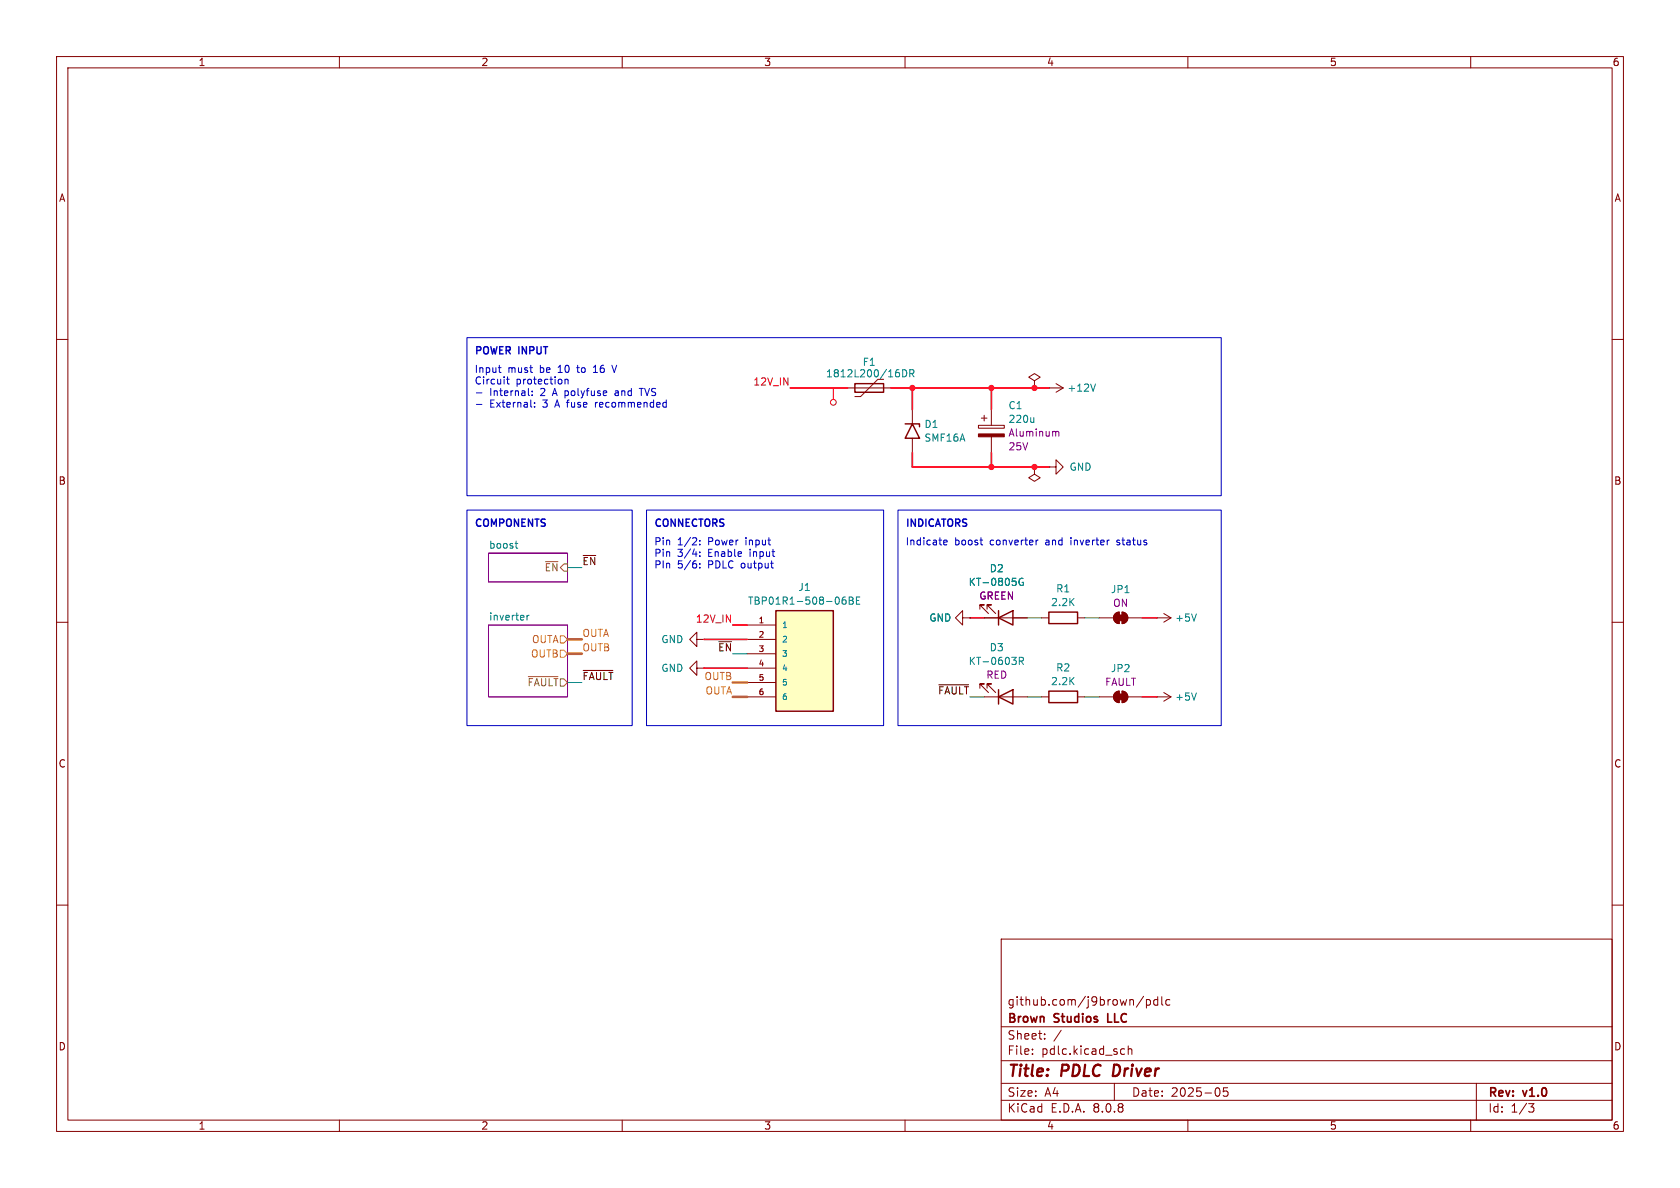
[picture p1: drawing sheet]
<svg xmlns="http://www.w3.org/2000/svg" width="297mm" height="210mm" viewBox="0 0 297 210" stroke-linecap="round" stroke-linejoin="round" font-family="sans-serif">
<g fill="none" stroke="#840000" stroke-width=".18">
<path d="M10 10h277v190h-277zM12 12h273v186h-273zM60 10v2M110 10v2M160 10v2M210 10v2M260 10v2M10 60h2M285 60h2M10 110h2M123.2 118.1v-1.3l-1.3 1.3 1.3 1.3v-1.3h1.3M124.5 118.1h.1"/>
<path d="M285 110h2M10 160h2M177 166h108v32h-108zM202.2 176.1l-1.3 2M202.7 176.7v1.5M202.7 176.8l.4-.1 .3 .3v.4l-.2 .2h-.5M204.7 176.8l-.5-.1-.2 .3v.4l.1 .2h.6M204.7 176.2v1.5M205.4 176.2v1.3l.2 .2M206.8 176.8l-.4-.1-.3 .3v.4l.1 .2h.6M285 160h2M60 198v2"/>
<path d="M110 198v2M160 198v2M177 194.5h108M177 191.5h108M177 187.5h108M177 181.5h108M182.5 186.3v.1M182.5 185.5v.1M184.7 183.6v.1M184.7 182.8v.1M187.6 182.1l-1.3 2M197 191.5v3"/>
<path d="M198.2 186.3h.6M198.2 185.5h.6M199.5 185.5l.2-.1 .3 .1 .1 .9M199.5 184.9v1.5M210 198v2M215.3 192.3a.94 .94 0 0 1 0 1.5M217 192.3h-.7l-.1 .7 .3-.1h.5l.1 .3-.1 .5-.2 .1-.6-.1M260 198v2M261 191.5v6.5M270.2 195.1h1l-.5 .6 .4 .1 .1 .5-.3 .3h-.4"/>
</g>
<path d="M197 188.2l-.3 2h.5" fill="none" stroke="#840000" stroke-width=".4"/>
<path d="M195.8 179.2v1.5h.8" fill="none" stroke="#840000" stroke-width=".3"/>
<path d="M86.4 97.8h13.9v5.1h-13.9zM86.4 110.5h13.9v12.7h-13.9z" fill="none" stroke="#840084" stroke-width=".18"/>
<path d="M96.4 99.3h2.2M93.4 119.6h5.2" fill="none" stroke="#848400" stroke-width=".18"/>
<path d="M99.1 112.4h.6l.6 .6-.6 .7h-.6zM99.1 114.9h.6l.6 .7-.6 .6h-.6z" fill="none" stroke="#dd8500" stroke-width=".18"/>
<path d="M91.1 96.1h.4M91.2 96.7l.3 .2M93.2 108.8v.8M93.5 108.8l-.3 .2" fill="none" stroke="#008484" stroke-width=".18"/>
<path d="M137.2 108h10.1v17.7h-10.1z" fill="#ffffc2"/>
<path d="M151.1 67.8h5.1v1.5h-5.1zM160 74.9h2.6v.5M161.3 74.9l1.3 2.6h-2.6zM137.2 108h10.1v17.7h-10.1zM176.5 109.2l2.6-1.2v2.5zM176.5 108v2.5M185.4 108.2h5.1v2h-5.1zM176.5 123.2l2.6-1.3v2.6zM176.5 121.9v2.6M185.4 122.2h5.1v2h-5.1z" fill="none" stroke="#840000" stroke-width=".25"/>
<g fill="none" stroke="#840000" stroke-width=".18">
<path d="M149.9 68.6h7.6M156.2 67.1h-1l-3.1 3h-1M161.3 72.4v2.5M161.3 77.5v2.5M173 75.2h4.5v.5h-4.5zM173.5 73.9h1M174 73.4v1M175.3 72.4v2.8M175.3 77.2v2.8M182.9 67.3l1-.6-1-.7-1 .7 1 .6v1.3M182.9 68.6h.1M185.4 68.6h.1"/>
<path d="M185.4 68.6h2.6M186.7 67.8l1.3 .8M188 68.6l-1.3 .7M182.9 82.6v1.2l1 .7-1 .6-1-.6 1-.7M182.9 82.6h.1M185.4 82.6h1.3v-1.3l1.3 1.3-1.3 1.2v-1.2M185.4 82.6h.1M123.2 113v-1.2l-1.3 1.2 1.3 1.3v-1.3h1.3M124.5 113h.1M132.1 110.5h5.1M132.1 113h5.1M132.1 115.6h5.1"/>
<path d="M132.1 118.1h5.1M170.2 109.2v1.3l-1.3-1.3 1.3-1.2v1.2h1.2M171.4 109.2h.1M173.2 107.7v-.8h.8h-.8l1.6 1.6M174 109.2h7.6M174.5 107.7v-.8h.8h-.8l1.5 1.6M184.1 109.2h1.3M190.5 109.2h1.3M194.3 109.2h2.5M197.1 108.5l.8-.3v2a1.02 1.02 0 0 1-1-.6 1.02 1.02 0 0 1 .2-1.1zM198.4 108.2a1.02 1.02 0 0 1 1 1 1.02 1.02 0 0 1-1 1zM199.4 109.2h2.5"/>
<path d="M204.5 109.2h.1M204.5 109.2h2.5M205.7 108.5l1.3 .7M207 109.2l-1.3 .8M132.1 120.7h5.1M132.1 123.2h5.1M173.2 121.7v-.8h.8h-.8l1.6 1.5M174 123.2h7.6M174.5 121.7v-.8h.8h-.8l1.5 1.5M184.1 123.2h1.3M190.5 123.2h1.3M194.3 123.2h2.5"/>
<path d="M197.1 122.5l.8-.3v2a1.02 1.02 0 0 1-1-.6 1.02 1.02 0 0 1 .2-1.1zM198.4 122.2a1.02 1.02 0 0 1 1 1 1.02 1.02 0 0 1-1 1zM199.4 123.2h2.5M204.5 123.2h.1M204.5 123.2h2.5M205.7 122.4l1.3 .8M207 123.2l-1.3 .8"/>
</g>
<g fill="none" stroke="#008484" stroke-width=".18">
<path d="M159.6 65.3a.64 .64 0 0 1 .7 .7 .64 .64 0 0 1-.7 .6zM160.8 66h.7l.1-.2-.1-.3-.7-.2v1.3M161.2 66l.4 .6M182.8 73.8v.9M182.8 74.6l-.2 .1M193.7 67.9l-.5 1.3M149.5 105.5l-.4 .1a.86 .86 0 0 0 0 1.2l.4-.1 .1-.4-.3-.3-.3 .1-.1 .2M150.1 105.5h.5l.2 .3-.2 .3 .2 .2 .1 .3-.3 .2h-.5zM150.1 106.1h.5M151.4 106.1h.4M152 105.5h-.6v1.3h.6M180.2 116.9l.6-.1 .1-.2v-.3l-.7-.1v1.3"/>
<path d="M180.5 116.9l.4 .6M180.9 102.3a.59 .59 0 0 0-.8 .6 .59 .59 0 0 0 .8 .5v-.4h-.2M211.5 108.5l-.4 1.3M211.5 122.5l-.4 1.3"/>
</g>
<g fill="#840000" stroke="#840000" stroke-width=".18">
<path d="M173 76.7h4.5v.5h-4.5z"/>
<path d="M197.6 108.7h1v1h-1z"/>
<path d="M198.4 108.2a1.02 1.02 0 0 1 1 1 1.02 1.02 0 0 1-1 1z"/>
<path d="M197.1 108.5l.8-.3v2a1.02 1.02 0 0 1-1-.6 1.02 1.02 0 0 1 .2-1.1z"/>
<path d="M197.6 122.7h1v1h-1z"/>
<path d="M198.4 122.2a1.02 1.02 0 0 1 1 1 1.02 1.02 0 0 1-1 1z"/>
<path d="M197.1 122.5l.8-.3v2a1.02 1.02 0 0 1-1-.6 1.02 1.02 0 0 1 .2-1.1z"/>
</g>
<path d="M186.5 76.3l.1 .1M186.6 76.4v.7M186.6 76.4l.2-.1h.3l.1 .8" fill="none" stroke="#840084" stroke-width=".18"/>
<g fill="none" stroke="#ff031a" stroke-width=".18">
<path d="M147.3 68.6v2"/>
<circle cx="147.3" cy="71.1" r=".51"/>
</g>
<path d="M103.1 118.5h5.3M166 121.1h5.2" fill="none" stroke="#000" stroke-width=".18"/>
<g fill="none" stroke="#0000c2" stroke-width=".18">
<path d="M82.5 59.7h133.4v27.9h-133.4zM84.2 69.4h1M84.2 71.5h1M88.1 65h.5M88.3 65.8h.3M89.5 67h.5M89.7 66.6v1.1l.3 .2M93.4 69.8l.2 .1M93.9 71.9l.1 .1M94.1 69.8v.1M94.5 71.9v.1M94.5 71.2v.1"/>
<path d="M99.9 67.2l.2-.2 .3 .1v.8M99.9 67v.9M104.9 65.8h.7M105.1 64.8l-.2 .1M105.3 71.1v.9M105.3 71.3v.1M108.2 64.6l.4 1.2M108.9 69.1h-.1M108.9 69.4l-.2 .2 .2 .3M113 68.7h.7M113.4 68.7v1.2M117.7 71.1l.1 .1"/>
<path d="M117.8 70.7v1.3M117.8 71.9l-.1 .1M82.5 90.2h29.3v38.1h-29.3zM114.3 90.2h41.9v38.1h-41.9zM122.4 97.9h.8M123.7 96.2v.1M123.7 95.5v.2M123.7 97.6v.1M123.7 98.2v.2M123.7 99.6v.1M158.7 90.2h57.2v38.1h-57.2zM166.8 95.9l.6-.1v-.3h-.4l-.2 .2 .1 .6h.5"/>
<path d="M173.2 95.5h.5M173.6 96.3h.1M183.2 95.5v.8M183.5 95.5l-.3 .2M197.4 96.3h.2M197.6 95.5l-.2 .2 .2 .2M123.7 100.3v.1"/>
</g>
<path d="M139.7 68.6h10.2M157.5 68.6h27.9M161.3 68.6v3.8M175.3 68.6v3.8M161.3 80v2.6h24.1M175.3 80v2.6M124.5 113h7.6M124.5 118.1h7.6M129.5 110.5h2.6M171.4 109.2h2.6M201.9 109.2h2.6M201.9 123.2h2.6" fill="none" stroke="#ff031a" stroke-width=".3"/>
<path d="M100.3 100.3h2.6M129.5 115.6h2.6M181.6 109.2h2.5M191.8 109.2h2.5M100.3 120.7h2.6M181.6 123.2h2.5M191.8 123.2h2.5" fill="none" stroke="#008400" stroke-width=".18"/>
<path d="M100.3 115.6h2.6M100.3 113h2.6M129.5 123.2h2.6M129.5 120.7h2.6" fill="none" stroke="#dd8500" stroke-width=".46"/>
<g fill="#ff031a" stroke="#ff031a" stroke-width=".18">
<circle cx="182.9" cy="68.6" r=".46"/>
<circle cx="182.9" cy="82.6" r=".46"/>
<circle cx="161.3" cy="68.6" r=".46"/>
<circle cx="175.3" cy="82.6" r=".46"/>
<circle cx="175.3" cy="68.6" r=".46"/>
</g>
<g font-size="2.8" fill="#840000">
<text x="178" y="190.9">Title:</text>
<text x="187.7" y="190.9">PDLC</text>
<text x="197.6" y="190.9">Driver</text>
</g>
<g font-size="2.1" fill="#840000">
<text x="178" y="178">github.com/j9brown/pdlc</text>
<text x="178" y="184">Sheet:</text>
<text x="178" y="181.2">Brown</text>
<text x="186.5" y="181.2">Studios</text>
<text x="196.5" y="181.2">LLC</text>
<text x="178" y="186.7">File:</text>
<text x="184.1" y="186.7">pdlc.kicad_sch</text>
<text x="178" y="196.9">KiCad</text>
<text x="178" y="194.1">Size:</text>
<text x="184.7" y="194.1">A4</text>
<text x="185.7" y="196.9">E.D.A.</text>
<text x="193.3" y="196.9">8.0.8</text>
<text x="200" y="194.1">Date:</text>
<text x="207" y="194.1">2025-05</text>
<text x="263" y="194.3">Rev:</text>
<text x="263" y="196.9">Id:</text>
<text x="267.1" y="196.9">1/3</text>
<text x="269.4" y="194.3">v1.0</text>
</g>
<g font-size="1.8" fill="#840000">
<text x="35" y="11.9">1</text>
<text x="85" y="11.9">2</text>
<text x="135" y="11.9">3</text>
<text x="185" y="11.9">4</text>
<text x="235" y="11.9">5</text>
<text x="285" y="11.9">6</text>
<text x="10.3" y="35.9">A</text>
<text x="285.3" y="35.9">A</text>
<text x="10.3" y="85.9">B</text>
<text x="285.3" y="85.9">B</text>
<text x="10.3" y="135.9">C</text>
<text x="285.3" y="135.9">C</text>
<text x="10.3" y="185.9">D</text>
<text x="285.3" y="185.9">D</text>
<text x="35" y="199.9">1</text>
<text x="85" y="199.9">2</text>
<text x="135" y="199.9">3</text>
<text x="185" y="199.9">4</text>
<text x="235" y="199.9">5</text>
<text x="285" y="199.9">6</text>
</g>
<g font-size="1.8" fill="#0000c2">
<text x="83.8" y="63">POWER</text>
<text x="91.8" y="63">INPUT</text>
<text x="83.8" y="66.2">Input</text>
<text x="83.8" y="68.3">Circuit</text>
<text x="86.6" y="70.3">Internal:</text>
<text x="89.8" y="66.2">must</text>
<text x="91.2" y="68.3">protection</text>
<text x="95.5" y="66.2">be</text>
<text x="95.7" y="70.3">2</text>
<text x="98" y="70.3">A polyfuse</text>
<text x="98.9" y="66.2">10</text>
<text x="102.5" y="66.2">to</text>
<text x="105.6" y="66.2">16</text>
<text x="109.2" y="66.2">V</text>
<text x="109.4" y="70.3">and</text>
<text x="114" y="70.3">TVS</text>
<text x="86.6" y="72.4">External:</text>
<text x="96.1" y="72.4">3</text>
<text x="98.5" y="72.4">A fuse</text>
<text x="105.9" y="72.4">recommended</text>
<text x="83.8" y="93.5">COMPONENTS</text>
<text x="115.6" y="93.5">CONNECTORS</text>
<text x="160" y="93.5">INDICATORS</text>
<text x="115.6" y="96.7">Pin</text>
<text x="115.6" y="98.8">Pin</text>
<text x="115.6" y="100.8">PIn</text>
<text x="119.8" y="96.7">1/2:</text>
<text x="119.8" y="98.8">3/4:</text>
<text x="119.8" y="100.8">5/6:</text>
<text x="125.3" y="96.7">Power</text>
<text x="125.3" y="98.8">Enable</text>
<text x="125.3" y="100.8">PDLC</text>
<text x="131.3" y="100.8">output</text>
<text x="132.1" y="96.7">input</text>
<text x="132.8" y="98.8">input</text>
<text x="160" y="96.7">Indicate</text>
<text x="168.8" y="96.7">boost</text>
<text x="175.1" y="96.7">converter</text>
<text x="185.1" y="96.7">and</text>
<text x="189.7" y="96.7">inverter</text>
<text x="198.1" y="96.7">status</text>
</g>
<g font-size="1.8" fill="#008484">
<text x="152.4" y="64.9">F1</text>
<text x="145.9" y="66.9">1812L200/16DR</text>
<text x="188.6" y="69.4">+12V</text>
<text x="163.3" y="75.9">D1</text>
<text x="178.2" y="72.5">C1</text>
<text x="178.2" y="75">220u</text>
<text x="163.3" y="78.3">SMF16A</text>
<text x="189" y="83.4">GND</text>
<text x="86.4" y="97.1">boost</text>
<text x="174.9" y="101.4">D2</text>
<text x="132.1" y="107.1">TBP01R1-508-06BE</text>
<text x="141" y="104.7">J1</text>
<text x="171.2" y="103.8">KT-0805G</text>
<text x="185.7" y="107.3">2.2K</text>
<text x="186.6" y="104.9">R1</text>
<text x="196.3" y="105.1">JP1</text>
<text x="86.4" y="109.8">inverter</text>
<text x="116.8" y="113.9">GND</text>
<text x="164.2" y="110.1">GND</text>
<text x="207.7" y="110.1">+5V</text>
<text x="116.8" y="119">GND</text>
<text x="171.2" y="117.8">KT-0603R</text>
<text x="174.9" y="115.3">D3</text>
<text x="186.6" y="118.9">R2</text>
<text x="196.3" y="119">JP2</text>
<text x="185.7" y="121.3">2.2K</text>
<text x="207.7" y="124.1">+5V</text>
</g>
<g font-size="1.8" fill="#ff031a">
<text x="133.1" y="68.2">12V_IN</text>
<text x="122.9" y="110.1">12V_IN</text>
</g>
<g font-size="1.8" fill="#840084">
<text x="178.2" y="77.4">Aluminum</text>
<text x="178.2" y="79.8">25V</text>
<text x="173" y="106.2">GREEN</text>
<text x="196.7" y="107.5">ON</text>
<text x="174.3" y="120.2">RED</text>
<text x="195.3" y="121.4">FAULT</text>
</g>
<g font-size="1.8" fill="#848400">
<text x="96.2" y="101.2">~{EN}</text>
<text x="93.2" y="121.5">~{FAULT}</text>
</g>
<g font-size="1.8">
<text x="102.9" y="100">~{EN}</text>
<text x="126.9" y="115.2">~{EN}</text>
<text x="102.9" y="120.3">~{FAULT}</text>
</g>
<g font-size="1.8" fill="#dd8500">
<text x="93.9" y="113.9">OUTA</text>
<text x="102.9" y="112.7">OUTA</text>
<text x="93.8" y="116.4">OUTB</text>
<text x="102.9" y="115.2">OUTB</text>
<text x="124.4" y="120.3">OUTB</text>
<text x="124.6" y="122.8">OUTA</text>
</g>
<text font-size="1.8" fill="#008400" x="165.7" y="122.8">~{FAULT}</text>
<g font-size="1.4" fill="#840000">
<text x="134" y="110.2">1</text>
<text x="134" y="112.8">2</text>
<text x="134" y="115.3">3</text>
<text x="134" y="117.9">4</text>
<text x="134" y="120.4">5</text>
<text x="134" y="122.9">6</text>
</g>
<g font-size="1.4" fill="#008484">
<text x="138.2" y="111.2">1</text>
<text x="138.2" y="113.8">2</text>
<text x="138.2" y="116.3">3</text>
<text x="138.2" y="118.8">4</text>
<text x="138.2" y="121.4">5</text>
<text x="138.2" y="123.9">6</text>
</g>
</svg>
